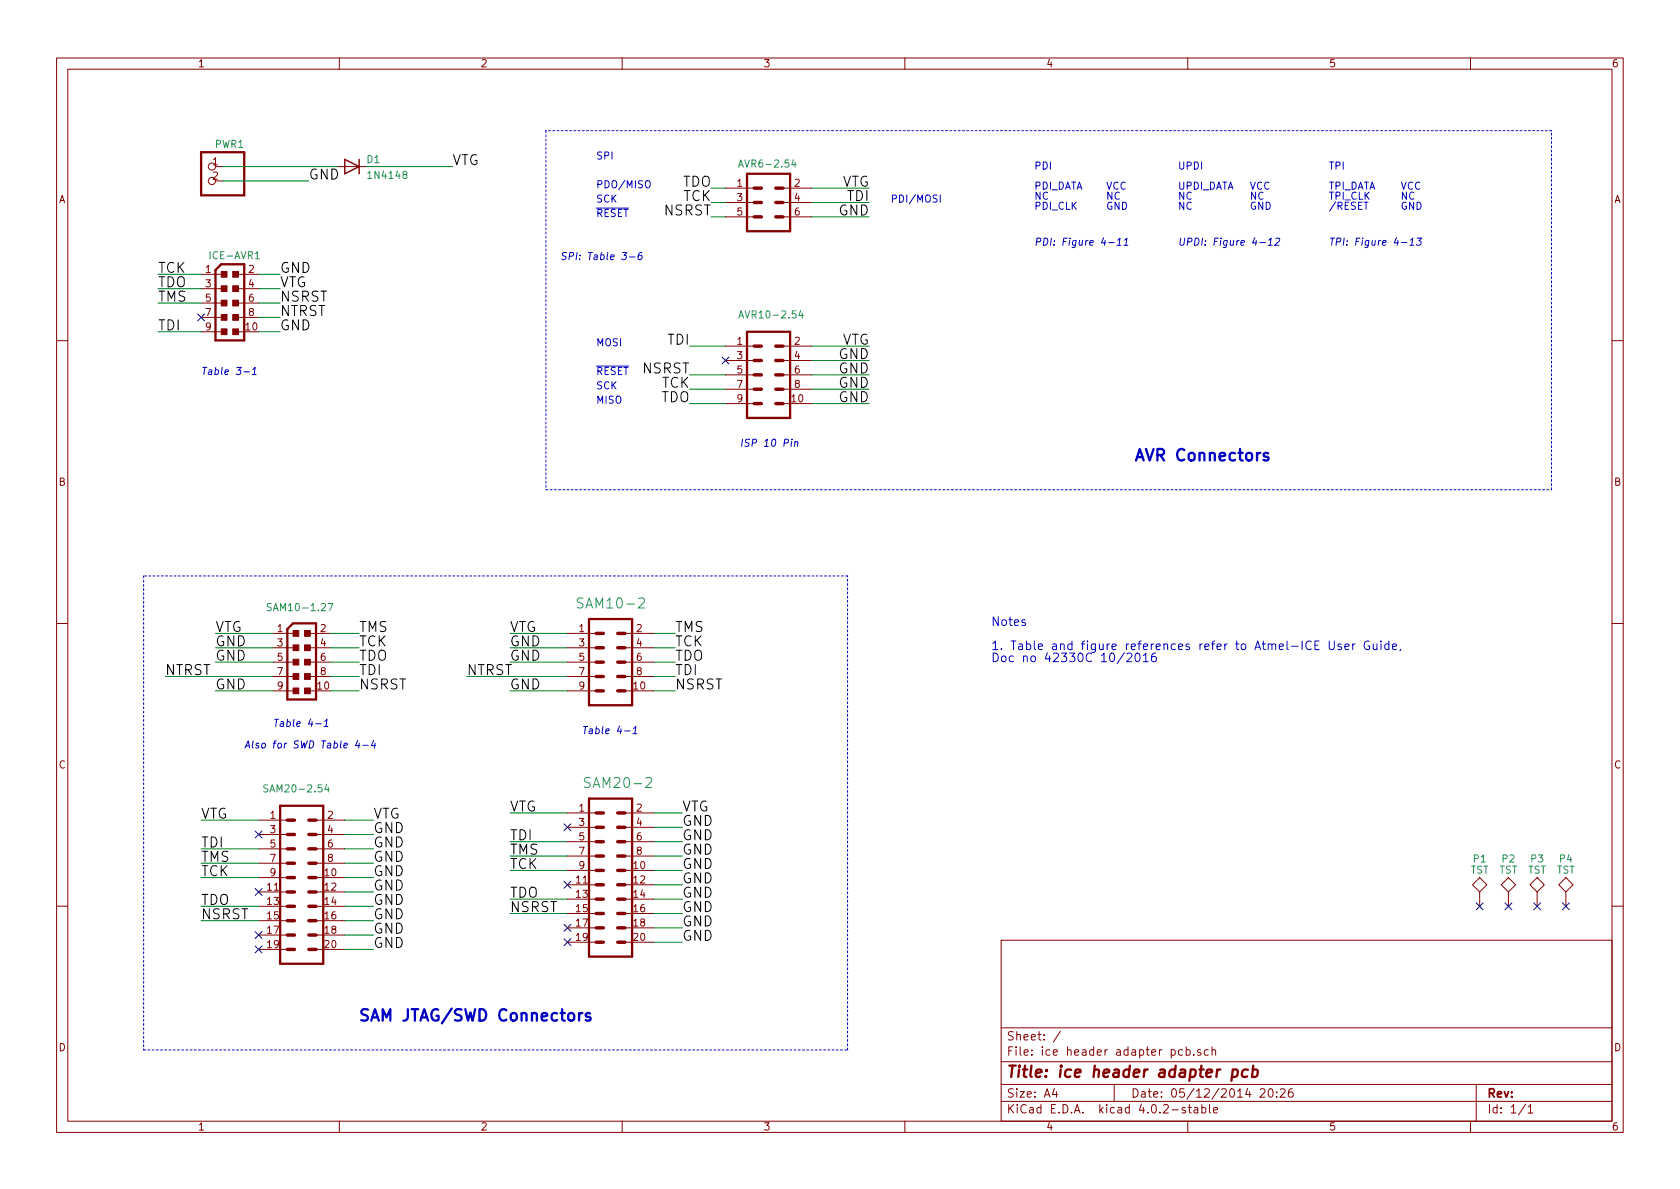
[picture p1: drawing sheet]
EESchema Schematic File Version 2
LIBS:Arduino_Wifi_shield_v018_tG
LIBS:con-harting-ml
LIBS:con-molex
LIBS:diode
LIBS:pinhead
LIBS:device
LIBS:ice header adapter pcb-cache
EELAYER 25 0
EELAYER END
$Descr A4 11693 8268
encoding utf-8
Sheet 1 1
Title "ice header adapter pcb"
Date "05/12/2014 20:26"
Rev ""
Comp ""
Comment1 ""
Comment2 ""
Comment3 ""
Comment4 ""
$EndDescr
$Comp
L PINHEAD_PINHD-2X5PASSO127 ICE-AVR1
U 1 1
P 1600 2100
F 0 "ICE-AVR1" H 1450 2400 50  0000 L BNN
F 1 "PINHEAD_PINHD-2X5" H 1500 1750 50  0001 L BNN
F 2 "Arduino_Wifi_shield_v018_tG:PINHEAD_2X05_127" H 1600 2100 50  0001 C CNN
F 3 "" H 1600 2100 50  0000 C CNN
	1    1600 2100
	1    0    0    -1  
$EndComp
$Comp
L ML10 AVR10-2.54
U 1 1
P 5350 2600
F 0 "AVR10-2.54" H 5100 2150 50  0000 L BNN
F 1 "ML10" H 5200 2200 50  0001 L BNN
F 2 "con-harting-ml:ML10" H 5350 2600 50  0001 C CNN
F 3 "" H 5350 2600 50  0000 C CNN
	1    5350 2600
	-1   0    0    1   
$EndComp
$Comp
L ML6 AVR6-2.54
U 1 1
P 5350 1400
F 0 "AVR6-2.54" H 5150 1100 50  0000 L BNN
F 1 "ML6" H 5200 1100 50  0001 L BNN
F 2 "con-harting-ml:ML6" H 5350 1400 50  0001 C CNN
F 3 "" H 5350 1400 50  0000 C CNN
	1    5350 1400
	-1   0    0    1   
$EndComp
$Comp
L PINHEAD_PINHD-2X5PASSO127 SAM10-1.27
U 1 1
P 2100 4600
F 0 "SAM10-1.27" H 1850 4950 50  0000 L BNN
F 1 "PINHEAD_PINHD-2X5" H 2000 4250 50  0001 L BNN
F 2 "Arduino_Wifi_shield_v018_tG:PINHEAD_2X05_127" H 2100 4600 50  0001 C CNN
F 3 "" H 2100 4600 50  0000 C CNN
	1    2100 4600
	1    0    0    -1  
$EndComp
$Comp
L ML20 SAM20-2.54
U 1 1
P 2100 6200
F 0 "SAM20-2.54" H 1900 5450 50  0000 L BNN
F 1 "ML20" H 1950 5500 50  0001 L BNN
F 2 "con-harting-ml:ML20" H 2100 6200 50  0001 C CNN
F 3 "" H 2100 6200 50  0000 C CNN
	1    2100 6200
	-1   0    0    1   
$EndComp
$Comp
L 1N4148DO35-7 D1
U 1 1
P 2450 1150
F 0 "D1" H 2550 1169 50  0000 L BNN
F 1 "1N4148" H 2550 1059 50  0000 L BNN
F 2 "diode:DO35-7" H 2450 1150 50  0001 C CNN
F 3 "" H 2450 1150 50  0000 C CNN
	1    2450 1150
	1    0    0    -1  
$EndComp
$Comp
L PINHD-1X2/90 PWR1
U 1 1
P 1450 1250
F 0 "PWR1" H 1200 1475 50  0000 L BNN
F 1 "PINHD-1X2" H 1200 1050 50  0001 L BNN
F 2 "pinhead:1X02_90" H 1450 1250 50  0001 C CNN
F 3 "" H 1450 1250 50  0000 C CNN
	1    1450 1250
	-1   0    0    -1  
$EndComp
Wire Wire Line
	1400 1900 1100 1900
Text Label 1100 1900 0    70   ~ 0
TCK
Wire Wire Line
	2300 4500 2500 4500
Text Label 2500 4500 0    70   ~ 0
TCK
Wire Wire Line
	5050 1400 4950 1400
Text Label 4950 1400 2    70   ~ 0
TCK
Wire Wire Line
	5050 2700 4800 2700
Text Label 4800 2700 2    70   ~ 0
TCK
Wire Wire Line
	1800 6100 1400 6100
Text Label 1400 6100 0    70   ~ 0
TCK
Wire Wire Line
	3950 6050 3550 6050
Text Label 3550 6050 0    70   ~ 0
TCK
Wire Wire Line
	4550 4500 4700 4500
Text Label 4700 4500 0    70   ~ 0
TCK
Wire Wire Line
	1400 2000 1100 2000
Text Label 1100 2000 0    70   ~ 0
TDO
Wire Wire Line
	2300 4600 2500 4600
Text Label 2500 4600 0    70   ~ 0
TDO
Wire Wire Line
	5050 1300 4950 1300
Text Label 4950 1300 2    70   ~ 0
TDO
Wire Wire Line
	5050 2800 4800 2800
Text Label 4800 2800 2    70   ~ 0
TDO
Wire Wire Line
	1800 6300 1400 6300
Text Label 1400 6300 0    70   ~ 0
TDO
Wire Wire Line
	3950 6250 3550 6250
Text Label 3550 6250 0    70   ~ 0
TDO
Wire Wire Line
	4550 4600 4700 4600
Text Label 4700 4600 0    70   ~ 0
TDO
Wire Wire Line
	1400 2100 1100 2100
Text Label 1100 2100 0    70   ~ 0
TMS
Wire Wire Line
	2300 4400 2500 4400
Text Label 2500 4400 0    70   ~ 0
TMS
Wire Wire Line
	1800 6000 1400 6000
Text Label 1400 6000 0    70   ~ 0
TMS
Wire Wire Line
	3950 5950 3550 5950
Text Label 3550 5950 0    70   ~ 0
TMS
Wire Wire Line
	4550 4400 4700 4400
Text Label 4700 4400 0    70   ~ 0
TMS
Wire Wire Line
	1400 2300 1100 2300
Text Label 1100 2300 0    70   ~ 0
TDI
Wire Wire Line
	2300 4700 2500 4700
Text Label 2500 4700 0    70   ~ 0
TDI
Wire Wire Line
	5650 1400 6050 1400
Text Label 6050 1400 2    70   ~ 0
TDI
Wire Wire Line
	5050 2400 4800 2400
Text Label 4800 2400 2    70   ~ 0
TDI
Wire Wire Line
	1800 5900 1400 5900
Text Label 1400 5900 0    70   ~ 0
TDI
Wire Wire Line
	3950 5850 3550 5850
Text Label 3550 5850 0    70   ~ 0
TDI
Wire Wire Line
	4550 4700 4700 4700
Text Label 4700 4700 0    70   ~ 0
TDI
Wire Wire Line
	1800 2300 1950 2300
Text Label 1950 2300 0    70   ~ 0
GND
Wire Wire Line
	1800 1900 1950 1900
Text Label 1950 1900 0    70   ~ 0
GND
Wire Wire Line
	1900 4500 1500 4500
Text Label 1500 4500 0    70   ~ 0
GND
Wire Wire Line
	1900 4600 1500 4600
Text Label 1500 4600 0    70   ~ 0
GND
Wire Wire Line
	1900 4800 1500 4800
Text Label 1500 4800 0    70   ~ 0
GND
Wire Wire Line
	5650 1500 6050 1500
Text Label 6050 1500 2    70   ~ 0
GND
Wire Wire Line
	5650 2500 6050 2500
Text Label 6050 2500 2    70   ~ 0
GND
Wire Wire Line
	5650 2600 6050 2600
Text Label 6050 2600 2    70   ~ 0
GND
Wire Wire Line
	5650 2700 6050 2700
Text Label 6050 2700 2    70   ~ 0
GND
Wire Wire Line
	5650 2800 6050 2800
Text Label 6050 2800 2    70   ~ 0
GND
Wire Wire Line
	2400 5800 2600 5800
Text Label 2600 5800 0    70   ~ 0
GND
Wire Wire Line
	2400 5900 2600 5900
Text Label 2600 5900 0    70   ~ 0
GND
Wire Wire Line
	2400 6000 2600 6000
Text Label 2600 6000 0    70   ~ 0
GND
Wire Wire Line
	2400 6100 2600 6100
Text Label 2600 6100 0    70   ~ 0
GND
Wire Wire Line
	2400 6200 2600 6200
Text Label 2600 6200 0    70   ~ 0
GND
Wire Wire Line
	2400 6300 2600 6300
Text Label 2600 6300 0    70   ~ 0
GND
Wire Wire Line
	2400 6400 2600 6400
Text Label 2600 6400 0    70   ~ 0
GND
Wire Wire Line
	2400 6500 2600 6500
Text Label 2600 6500 0    70   ~ 0
GND
Wire Wire Line
	2400 6600 2600 6600
Text Label 2600 6600 0    70   ~ 0
GND
Wire Wire Line
	4550 5750 4750 5750
Text Label 4750 5750 0    70   ~ 0
GND
Wire Wire Line
	4550 5850 4750 5850
Text Label 4750 5850 0    70   ~ 0
GND
Wire Wire Line
	4550 5950 4750 5950
Text Label 4750 5950 0    70   ~ 0
GND
Wire Wire Line
	4550 6050 4750 6050
Text Label 4750 6050 0    70   ~ 0
GND
Wire Wire Line
	4550 6150 4750 6150
Text Label 4750 6150 0    70   ~ 0
GND
Wire Wire Line
	4550 6250 4750 6250
Text Label 4750 6250 0    70   ~ 0
GND
Wire Wire Line
	4550 6350 4750 6350
Text Label 4750 6350 0    70   ~ 0
GND
Wire Wire Line
	4550 6450 4750 6450
Text Label 4750 6450 0    70   ~ 0
GND
Wire Wire Line
	4550 6550 4750 6550
Text Label 4750 6550 0    70   ~ 0
GND
Wire Wire Line
	3950 4600 3550 4600
Text Label 3550 4600 0    70   ~ 0
GND
Wire Wire Line
	3950 4500 3550 4500
Text Label 3550 4500 0    70   ~ 0
GND
Wire Wire Line
	3950 4800 3550 4800
Text Label 3550 4800 0    70   ~ 0
GND
Wire Wire Line
	1550 1250 2150 1250
Text Label 2150 1250 0    70   ~ 0
GND
Wire Wire Line
	1800 2200 1950 2200
Text Label 1950 2200 0    70   ~ 0
NTRST
Wire Wire Line
	1900 4700 1150 4700
Text Label 1150 4700 0    70   ~ 0
NTRST
Wire Wire Line
	3950 4700 3250 4700
Text Label 3250 4700 0    70   ~ 0
NTRST
Wire Wire Line
	1800 2100 1950 2100
Text Label 1950 2100 0    70   ~ 0
NSRST
Wire Wire Line
	2300 4800 2500 4800
Text Label 2500 4800 0    70   ~ 0
NSRST
Wire Wire Line
	5050 1500 4950 1500
Text Label 4950 1500 2    70   ~ 0
NSRST
Wire Wire Line
	5050 2600 4800 2600
Text Label 4800 2600 2    70   ~ 0
NSRST
Wire Wire Line
	1800 6400 1400 6400
Text Label 1400 6400 0    70   ~ 0
NSRST
Wire Wire Line
	3950 6350 3550 6350
Text Label 3550 6350 0    70   ~ 0
NSRST
Wire Wire Line
	4550 4800 4700 4800
Text Label 4700 4800 0    70   ~ 0
NSRST
Wire Wire Line
	1800 2000 1950 2000
Text Label 1950 2000 0    70   ~ 0
VTG
Wire Wire Line
	1900 4400 1500 4400
Text Label 1500 4400 0    70   ~ 0
VTG
Wire Wire Line
	5650 1300 6050 1300
Text Label 6050 1300 2    70   ~ 0
VTG
Wire Wire Line
	5650 2400 6050 2400
Text Label 6050 2400 2    70   ~ 0
VTG
Wire Wire Line
	1800 5700 1400 5700
Text Label 1400 5700 0    70   ~ 0
VTG
Wire Wire Line
	2400 5700 2600 5700
Text Label 2600 5700 0    70   ~ 0
VTG
Wire Wire Line
	3950 5650 3550 5650
Text Label 3550 5650 0    70   ~ 0
VTG
Wire Wire Line
	4550 5650 4750 5650
Text Label 4750 5650 0    70   ~ 0
VTG
Wire Wire Line
	3950 4400 3550 4400
Text Label 3550 4400 0    70   ~ 0
VTG
Wire Wire Line
	2550 1150 3150 1150
Text Label 3150 1150 0    70   ~ 0
VTG
Wire Wire Line
	1550 1150 2350 1150
NoConn ~ 1400 2200
NoConn ~ 5050 2500
NoConn ~ 3950 5750
NoConn ~ 3950 6150
NoConn ~ 3950 6450
NoConn ~ 3950 6550
NoConn ~ 1800 5800
NoConn ~ 1800 6200
NoConn ~ 1800 6500
NoConn ~ 1800 6600
Text Notes 4150 1400 0    50   ~ 0
SCK
Text Notes 4150 1300 0    50   ~ 0
PDO/MISO
Text Notes 4150 1500 0    50   ~ 0
~RESET
Text Notes 6200 1400 0    50   ~ 0
PDI/MOSI
Text Notes 4150 1100 0    50   ~ 0
SPI
Text Notes 1400 2600 0    50   Italic 0
Table 3-1
Text Notes 6900 4600 0    60   ~ 0
Notes\n\n1. Table and figure references refer to Atmel-ICE User Guide, \nDoc no 42330C 10/2016
Text Notes 3900 1800 0    50   Italic 0
SPI: Table 3-6
Text Notes 1900 5050 0    50   Italic 0
Table 4-1
Text Notes 4050 5100 0    50   Italic 0
Table 4-1
Text Notes 1700 5200 0    50   Italic 0
Also for SWD Table 4-4
Text Notes 5150 3100 0    50   Italic 0
ISP 10 Pin
Text Notes 8200 1450 0    50   ~ 0
UPDI\n\nUPDI_DATA\nNC\nNC\n
Text Notes 8700 1450 0    50   ~ 0
VCC\nNC\nGND
Text Notes 8200 1700 0    50   Italic 0
UPDI: Figure 4-12
Text Notes 7200 1450 0    50   ~ 0
PDI\n\nPDI_DATA\nNC\nPDI_CLK\n
Text Notes 7700 1450 0    50   ~ 0
\n\nVCC\nNC\nGND
Text Notes 7200 1700 0    50   Italic 0
PDI: Figure 4-11
Text Notes 9250 1450 0    50   ~ 0
TPI\n\nTPI_DATA\nTPI_CLK\n/RESET\n
Text Notes 9750 1450 0    50   ~ 0
VCC\nNC\nGND
Text Notes 9250 1700 0    50   Italic 0
TPI: Figure 4-13
Text Notes 4150 2400 0    50   ~ 0
MOSI
Text Notes 4150 2600 0    50   ~ 0
~RESET
Text Notes 4150 2700 0    50   ~ 0
SCK
Text Notes 4150 2800 0    50   ~ 0
MISO
$Comp
L ML10 SAM10-2
U 1 1
P 4250 4600
F 0 "SAM10-2" H 4000 4150 70  0000 L BNN
F 1 "87758-1016" H 4100 4200 70  0001 L BNN
F 2 "con-molex:87758-1016" H 3800 5050 50  0001 L BNN
F 3 "" H 4250 4600 60  0000 C CNN
F 4 "87758-1016" H 4250 4600 50  0001 C CNN "MPN"
F 5 "Molex" H 4250 4600 50  0001 C CNN "MF"
F 6 "unknown" H 4250 4600 50  0001 C CNN "OC_FARNELL"
F 7 "unknown" H 4250 4600 50  0001 C CNN "OC_NEWARK"
	1    4250 4600
	-1   0    0    1   
$EndComp
$Comp
L ML20 SAM20-2
U 1 1
P 4250 6150
F 0 "SAM20-2" H 3950 5400 70  0000 L BNN
F 1 "87758-2016" H 3900 6750 70  0001 L BNN
F 2 "con-molex:87758-2016" H 3800 6900 50  0001 L BNN
F 3 "" H 4250 6150 60  0000 C CNN
F 4 "~" H 4250 6150 60  0001 C CNN "MPN"
	1    4250 6150
	-1   0    0    1   
$EndComp
Wire Notes Line
	3800 900  3800 3400
Wire Notes Line
	3800 3400 10800 3400
Wire Notes Line
	10800 3400 10800 900 
Wire Notes Line
	10800 900  3800 900 
Wire Notes Line
	1000 4000 1000 7300
Wire Notes Line
	1000 7300 5900 7300
Wire Notes Line
	5900 7300 5900 4000
Wire Notes Line
	5900 4000 1000 4000
Text Notes 7900 3200 0    80   ~ 16
AVR Connectors
Text Notes 2500 7100 0    80   ~ 16
SAM JTAG/SWD Connectors
$Comp
L TST P1
U 1 1
P 10300 6300
F 0 "P1" H 10300 6600 50  0000 C BNN
F 1 "TST" H 10300 6550 50  0000 C CNN
F 2 "Mounting_Holes:MountingHole_2.7mm_M2.5" H 10300 6300 50  0001 C CNN
F 3 "" H 10300 6300 50  0000 C CNN
	1    10300 6300
	1    0    0    -1  
$EndComp
$Comp
L TST P2
U 1 1
P 10500 6300
F 0 "P2" H 10500 6600 50  0000 C BNN
F 1 "TST" H 10500 6550 50  0000 C CNN
F 2 "Mounting_Holes:MountingHole_2.7mm_M2.5" H 10500 6300 50  0001 C CNN
F 3 "" H 10500 6300 50  0000 C CNN
	1    10500 6300
	1    0    0    -1  
$EndComp
$Comp
L TST P3
U 1 1
P 10700 6300
F 0 "P3" H 10700 6600 50  0000 C BNN
F 1 "TST" H 10700 6550 50  0000 C CNN
F 2 "Mounting_Holes:MountingHole_2.7mm_M2.5" H 10700 6300 50  0001 C CNN
F 3 "" H 10700 6300 50  0000 C CNN
	1    10700 6300
	1    0    0    -1  
$EndComp
$Comp
L TST P4
U 1 1
P 10900 6300
F 0 "P4" H 10900 6600 50  0000 C BNN
F 1 "TST" H 10900 6550 50  0000 C CNN
F 2 "Mounting_Holes:MountingHole_2.7mm_M2.5" H 10900 6300 50  0001 C CNN
F 3 "" H 10900 6300 50  0000 C CNN
	1    10900 6300
	1    0    0    -1  
$EndComp
NoConn ~ 10300 6300
NoConn ~ 10500 6300
NoConn ~ 10700 6300
NoConn ~ 10900 6300
$EndSCHEMATC
